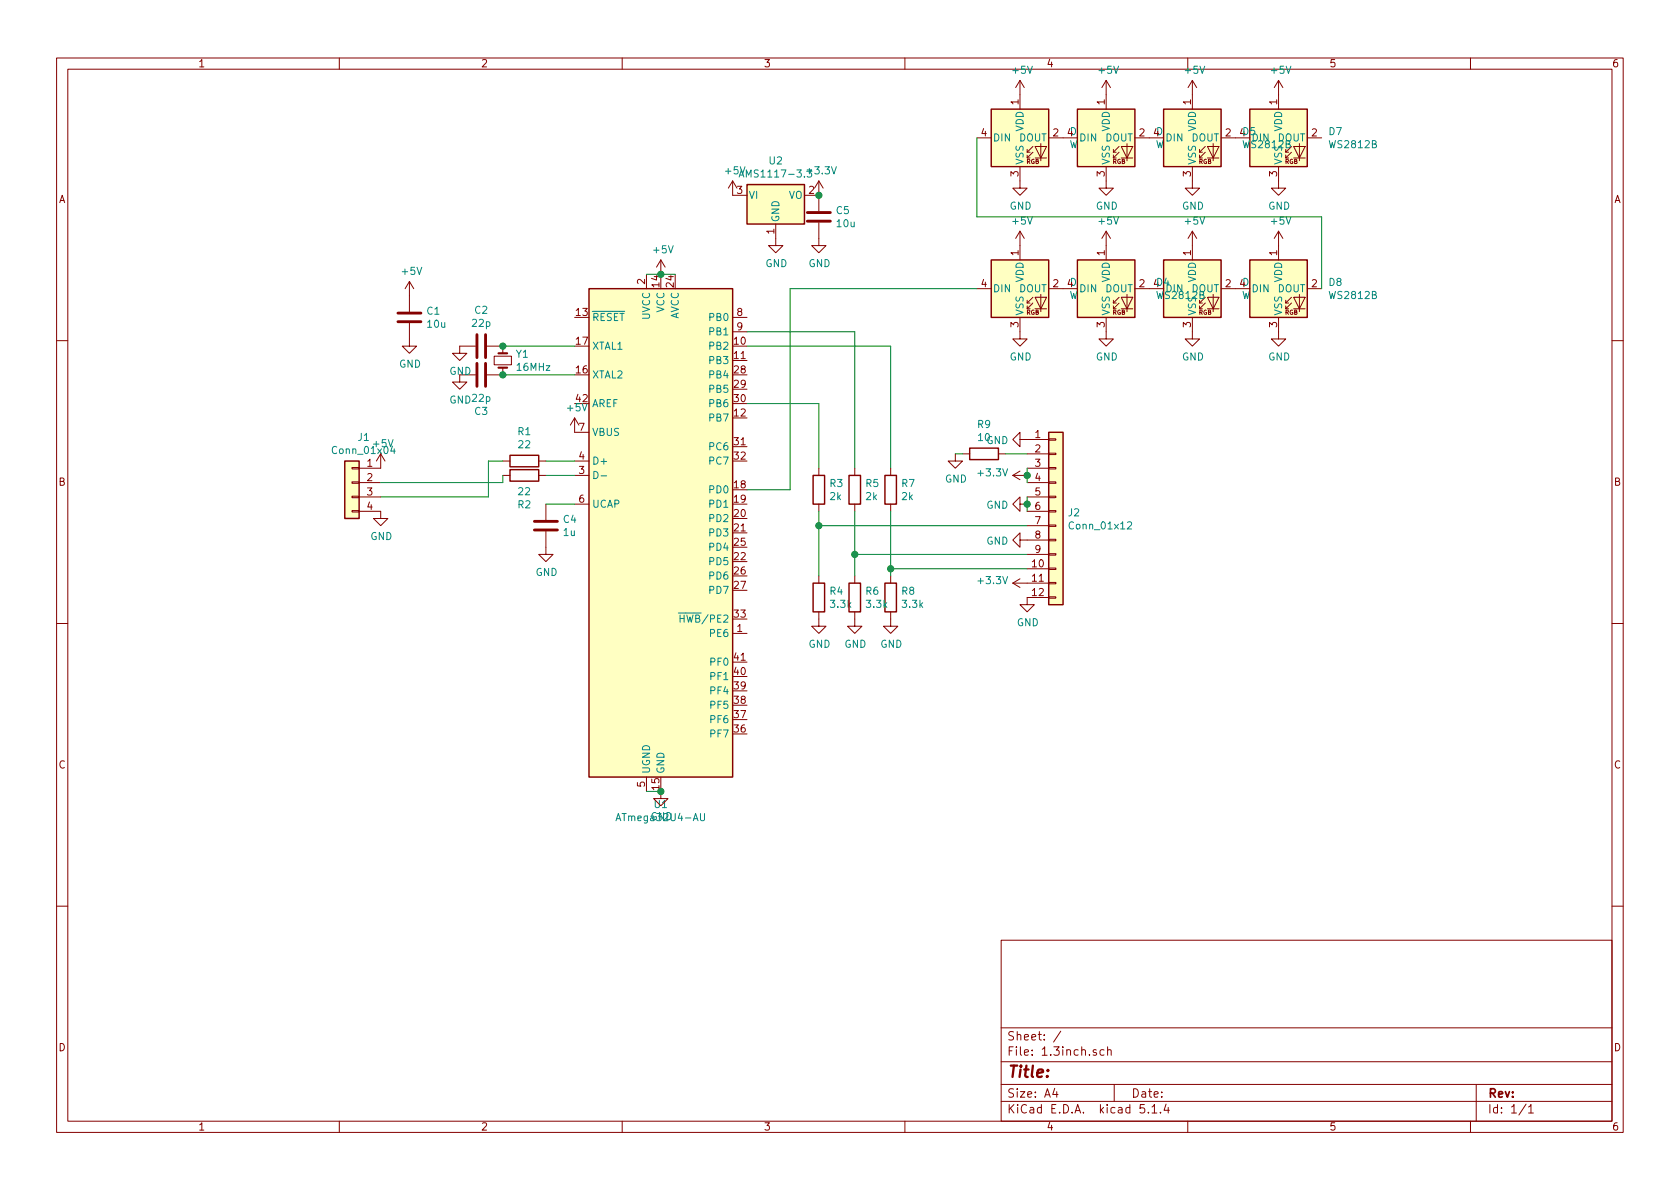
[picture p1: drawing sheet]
EESchema Schematic File Version 4
LIBS:1.3inch-cache
EELAYER 30 0
EELAYER END
$Descr A4 11693 8268
encoding utf-8
Sheet 1 1
Title ""
Date ""
Rev ""
Comp ""
Comment1 ""
Comment2 ""
Comment3 ""
Comment4 ""
$EndDescr
$Comp
L Connector_Generic:Conn_01x04 J1
U 1 1
P 2450 3350
F 0 "J1" H 2368 3667 50  0000 C CNN
F 1 "Conn_01x04" H 2368 3576 50  0000 C CNN
F 2 "Connector_JST:JST_GH_SM04B-GHS-TB_1x04-1MP_P1.25mm_Horizontal" H 2450 3350 50  0001 C CNN
F 3 "~" H 2450 3350 50  0001 C CNN
	1    2450 3350
	-1   0    0    -1  
$EndComp
$Comp
L MCU_Microchip_ATmega:ATmega32U4-AU U1
U 1 1
P 4600 3700
F 0 "U1" H 4600 1811 50  0000 C CNN
F 1 "ATmega32U4-AU" H 4600 1720 50  0000 C CNN
F 2 "Package_QFP:TQFP-44_10x10mm_P0.8mm" H 4600 3700 50  0001 C CIN
F 3 "http://ww1.microchip.com/downloads/en/DeviceDoc/Atmel-7766-8-bit-AVR-ATmega16U4-32U4_Datasheet.pdf" H 4600 3700 50  0001 C CNN
	1    4600 3700
	1    0    0    -1  
$EndComp
$Comp
L Device:R R1
U 1 1
P 3650 3200
F 0 "R1" V 3443 3200 50  0000 C CNN
F 1 "22" V 3534 3200 50  0000 C CNN
F 2 "Resistor_SMD:R_0805_2012Metric_Pad1.15x1.40mm_HandSolder" V 3580 3200 50  0001 C CNN
F 3 "~" H 3650 3200 50  0001 C CNN
	1    3650 3200
	0    1    1    0   
$EndComp
$Comp
L Device:R R2
U 1 1
P 3650 3300
F 0 "R2" V 3443 3300 50  0000 C CNN
F 1 "22" V 3534 3300 50  0000 C CNN
F 2 "Resistor_SMD:R_0805_2012Metric_Pad1.15x1.40mm_HandSolder" V 3580 3300 50  0001 C CNN
F 3 "~" H 3650 3300 50  0001 C CNN
	1    3650 3300
	0    -1   -1   0   
$EndComp
$Comp
L power:+5V #PWR01
U 1 1
P 2650 3250
F 0 "#PWR01" H 2650 3100 50  0001 C CNN
F 1 "+5V" H 2665 3423 50  0000 C CNN
F 2 "" H 2650 3250 50  0001 C CNN
F 3 "" H 2650 3250 50  0001 C CNN
	1    2650 3250
	1    0    0    -1  
$EndComp
$Comp
L power:+5V #PWR09
U 1 1
P 4600 1900
F 0 "#PWR09" H 4600 1750 50  0001 C CNN
F 1 "+5V" H 4615 2073 50  0000 C CNN
F 2 "" H 4600 1900 50  0001 C CNN
F 3 "" H 4600 1900 50  0001 C CNN
	1    4600 1900
	1    0    0    -1  
$EndComp
$Comp
L power:+5V #PWR03
U 1 1
P 2850 2050
F 0 "#PWR03" H 2850 1900 50  0001 C CNN
F 1 "+5V" H 2865 2223 50  0000 C CNN
F 2 "" H 2850 2050 50  0001 C CNN
F 3 "" H 2850 2050 50  0001 C CNN
	1    2850 2050
	1    0    0    -1  
$EndComp
$Comp
L Device:C C1
U 1 1
P 2850 2200
F 0 "C1" H 2965 2246 50  0000 L CNN
F 1 "10u" H 2965 2155 50  0000 L CNN
F 2 "Capacitor_SMD:C_0805_2012Metric_Pad1.15x1.40mm_HandSolder" H 2888 2050 50  0001 C CNN
F 3 "~" H 2850 2200 50  0001 C CNN
	1    2850 2200
	1    0    0    -1  
$EndComp
$Comp
L Device:C C2
U 1 1
P 3350 2400
F 0 "C2" V 3098 2400 50  0000 C CNN
F 1 "22p" V 3189 2400 50  0000 C CNN
F 2 "Capacitor_SMD:C_0805_2012Metric_Pad1.15x1.40mm_HandSolder" H 3388 2250 50  0001 C CNN
F 3 "~" H 3350 2400 50  0001 C CNN
	1    3350 2400
	0    1    1    0   
$EndComp
$Comp
L Device:C C3
U 1 1
P 3350 2600
F 0 "C3" V 3602 2600 50  0000 C CNN
F 1 "22p" V 3511 2600 50  0000 C CNN
F 2 "Capacitor_SMD:C_0805_2012Metric_Pad1.15x1.40mm_HandSolder" H 3388 2450 50  0001 C CNN
F 3 "~" H 3350 2600 50  0001 C CNN
	1    3350 2600
	0    1    1    0   
$EndComp
$Comp
L Device:Crystal_Small Y1
U 1 1
P 3500 2500
F 0 "Y1" V 3454 2588 50  0000 L CNN
F 1 "16MHz" V 3545 2588 50  0000 L CNN
F 2 "Crystal:Crystal_SMD_5032-2Pin_5.0x3.2mm_HandSoldering" H 3500 2500 50  0001 C CNN
F 3 "~" H 3500 2500 50  0001 C CNN
	1    3500 2500
	0    1    1    0   
$EndComp
Wire Wire Line
	4000 2400 3500 2400
Connection ~ 3500 2400
Wire Wire Line
	4000 2600 3500 2600
Connection ~ 3500 2600
Wire Wire Line
	4600 1900 4700 1900
Connection ~ 4600 1900
Wire Wire Line
	4600 1900 4500 1900
$Comp
L power:GND #PWR010
U 1 1
P 4600 5500
F 0 "#PWR010" H 4600 5250 50  0001 C CNN
F 1 "GND" H 4605 5327 50  0000 C CNN
F 2 "" H 4600 5500 50  0001 C CNN
F 3 "" H 4600 5500 50  0001 C CNN
	1    4600 5500
	1    0    0    -1  
$EndComp
$Comp
L power:GND #PWR02
U 1 1
P 2650 3550
F 0 "#PWR02" H 2650 3300 50  0001 C CNN
F 1 "GND" H 2655 3377 50  0000 C CNN
F 2 "" H 2650 3550 50  0001 C CNN
F 3 "" H 2650 3550 50  0001 C CNN
	1    2650 3550
	1    0    0    -1  
$EndComp
$Comp
L power:GND #PWR04
U 1 1
P 2850 2350
F 0 "#PWR04" H 2850 2100 50  0001 C CNN
F 1 "GND" H 2855 2177 50  0000 C CNN
F 2 "" H 2850 2350 50  0001 C CNN
F 3 "" H 2850 2350 50  0001 C CNN
	1    2850 2350
	1    0    0    -1  
$EndComp
$Comp
L power:GND #PWR05
U 1 1
P 3200 2400
F 0 "#PWR05" H 3200 2150 50  0001 C CNN
F 1 "GND" H 3205 2227 50  0000 C CNN
F 2 "" H 3200 2400 50  0001 C CNN
F 3 "" H 3200 2400 50  0001 C CNN
	1    3200 2400
	1    0    0    -1  
$EndComp
$Comp
L power:GND #PWR06
U 1 1
P 3200 2600
F 0 "#PWR06" H 3200 2350 50  0001 C CNN
F 1 "GND" H 3205 2427 50  0000 C CNN
F 2 "" H 3200 2600 50  0001 C CNN
F 3 "" H 3200 2600 50  0001 C CNN
	1    3200 2600
	1    0    0    -1  
$EndComp
Wire Wire Line
	4600 5500 4500 5500
Connection ~ 4600 5500
Wire Wire Line
	4000 3200 3800 3200
Wire Wire Line
	4000 3300 3800 3300
Wire Wire Line
	3500 3300 3500 3350
Wire Wire Line
	3500 3350 2650 3350
Wire Wire Line
	3500 3200 3400 3200
Wire Wire Line
	3400 3200 3400 3450
Wire Wire Line
	3400 3450 2650 3450
$Comp
L Device:C C4
U 1 1
P 3800 3650
F 0 "C4" H 3915 3696 50  0000 L CNN
F 1 "1u" H 3915 3605 50  0000 L CNN
F 2 "Capacitor_SMD:C_0805_2012Metric_Pad1.15x1.40mm_HandSolder" H 3838 3500 50  0001 C CNN
F 3 "~" H 3800 3650 50  0001 C CNN
	1    3800 3650
	1    0    0    -1  
$EndComp
$Comp
L power:GND #PWR07
U 1 1
P 3800 3800
F 0 "#PWR07" H 3800 3550 50  0001 C CNN
F 1 "GND" H 3805 3627 50  0000 C CNN
F 2 "" H 3800 3800 50  0001 C CNN
F 3 "" H 3800 3800 50  0001 C CNN
	1    3800 3800
	1    0    0    -1  
$EndComp
Wire Wire Line
	3800 3500 4000 3500
$Comp
L power:+5V #PWR08
U 1 1
P 4000 3000
F 0 "#PWR08" H 4000 2850 50  0001 C CNN
F 1 "+5V" H 4015 3173 50  0000 C CNN
F 2 "" H 4000 3000 50  0001 C CNN
F 3 "" H 4000 3000 50  0001 C CNN
	1    4000 3000
	1    0    0    -1  
$EndComp
$Comp
L Regulator_Linear:AMS1117-3.3 U2
U 1 1
P 5400 1350
F 0 "U2" H 5400 1592 50  0000 C CNN
F 1 "AMS1117-3.3" H 5400 1501 50  0000 C CNN
F 2 "Package_TO_SOT_SMD:SOT-223-3_TabPin2" H 5400 1550 50  0001 C CNN
F 3 "http://www.advanced-monolithic.com/pdf/ds1117.pdf" H 5500 1100 50  0001 C CNN
	1    5400 1350
	1    0    0    -1  
$EndComp
$Comp
L power:+5V #PWR011
U 1 1
P 5100 1350
F 0 "#PWR011" H 5100 1200 50  0001 C CNN
F 1 "+5V" H 5115 1523 50  0000 C CNN
F 2 "" H 5100 1350 50  0001 C CNN
F 3 "" H 5100 1350 50  0001 C CNN
	1    5100 1350
	1    0    0    -1  
$EndComp
$Comp
L power:GND #PWR012
U 1 1
P 5400 1650
F 0 "#PWR012" H 5400 1400 50  0001 C CNN
F 1 "GND" H 5405 1477 50  0000 C CNN
F 2 "" H 5400 1650 50  0001 C CNN
F 3 "" H 5400 1650 50  0001 C CNN
	1    5400 1650
	1    0    0    -1  
$EndComp
$Comp
L power:GND #PWR014
U 1 1
P 5700 1650
F 0 "#PWR014" H 5700 1400 50  0001 C CNN
F 1 "GND" H 5705 1477 50  0000 C CNN
F 2 "" H 5700 1650 50  0001 C CNN
F 3 "" H 5700 1650 50  0001 C CNN
	1    5700 1650
	1    0    0    -1  
$EndComp
$Comp
L Device:C C5
U 1 1
P 5700 1500
F 0 "C5" H 5815 1546 50  0000 L CNN
F 1 "10u" H 5815 1455 50  0000 L CNN
F 2 "Capacitor_SMD:C_0805_2012Metric_Pad1.15x1.40mm_HandSolder" H 5738 1350 50  0001 C CNN
F 3 "~" H 5700 1500 50  0001 C CNN
	1    5700 1500
	1    0    0    -1  
$EndComp
$Comp
L power:+3.3V #PWR013
U 1 1
P 5700 1350
F 0 "#PWR013" H 5700 1200 50  0001 C CNN
F 1 "+3.3V" H 5715 1523 50  0000 C CNN
F 2 "" H 5700 1350 50  0001 C CNN
F 3 "" H 5700 1350 50  0001 C CNN
	1    5700 1350
	1    0    0    -1  
$EndComp
Connection ~ 5700 1350
$Comp
L Connector_Generic:Conn_01x12 J2
U 1 1
P 7350 3550
F 0 "J2" H 7430 3542 50  0000 L CNN
F 1 "Conn_01x12" H 7430 3451 50  0000 L CNN
F 2 "LCD:FPC_12" H 7350 3550 50  0001 C CNN
F 3 "~" H 7350 3550 50  0001 C CNN
	1    7350 3550
	1    0    0    -1  
$EndComp
$Comp
L power:GND #PWR019
U 1 1
P 7150 3050
F 0 "#PWR019" H 7150 2800 50  0001 C CNN
F 1 "GND" V 7155 2922 50  0000 R CNN
F 2 "" H 7150 3050 50  0001 C CNN
F 3 "" H 7150 3050 50  0001 C CNN
	1    7150 3050
	0    1    1    0   
$EndComp
$Comp
L power:GND #PWR018
U 1 1
P 6650 3150
F 0 "#PWR018" H 6650 2900 50  0001 C CNN
F 1 "GND" H 6655 2977 50  0000 C CNN
F 2 "" H 6650 3150 50  0001 C CNN
F 3 "" H 6650 3150 50  0001 C CNN
	1    6650 3150
	1    0    0    -1  
$EndComp
$Comp
L power:+3.3V #PWR020
U 1 1
P 7150 3300
F 0 "#PWR020" H 7150 3150 50  0001 C CNN
F 1 "+3.3V" V 7165 3428 50  0000 L CNN
F 2 "" H 7150 3300 50  0001 C CNN
F 3 "" H 7150 3300 50  0001 C CNN
	1    7150 3300
	0    -1   -1   0   
$EndComp
$Comp
L power:GND #PWR021
U 1 1
P 7150 3500
F 0 "#PWR021" H 7150 3250 50  0001 C CNN
F 1 "GND" V 7155 3372 50  0000 R CNN
F 2 "" H 7150 3500 50  0001 C CNN
F 3 "" H 7150 3500 50  0001 C CNN
	1    7150 3500
	0    1    1    0   
$EndComp
$Comp
L power:GND #PWR024
U 1 1
P 7150 4150
F 0 "#PWR024" H 7150 3900 50  0001 C CNN
F 1 "GND" H 7155 3977 50  0000 C CNN
F 2 "" H 7150 4150 50  0001 C CNN
F 3 "" H 7150 4150 50  0001 C CNN
	1    7150 4150
	1    0    0    -1  
$EndComp
$Comp
L power:+3.3V #PWR023
U 1 1
P 7150 4050
F 0 "#PWR023" H 7150 3900 50  0001 C CNN
F 1 "+3.3V" V 7165 4178 50  0000 L CNN
F 2 "" H 7150 4050 50  0001 C CNN
F 3 "" H 7150 4050 50  0001 C CNN
	1    7150 4050
	0    -1   -1   0   
$EndComp
$Comp
L Device:R R9
U 1 1
P 6850 3150
F 0 "R9" V 6643 3150 50  0000 C CNN
F 1 "10" V 6734 3150 50  0000 C CNN
F 2 "Resistor_SMD:R_0805_2012Metric_Pad1.15x1.40mm_HandSolder" V 6780 3150 50  0001 C CNN
F 3 "~" H 6850 3150 50  0001 C CNN
	1    6850 3150
	0    1    1    0   
$EndComp
Wire Wire Line
	7150 3150 7000 3150
Wire Wire Line
	6700 3150 6650 3150
Wire Wire Line
	7150 3350 7150 3300
Connection ~ 7150 3300
Wire Wire Line
	7150 3300 7150 3250
Wire Wire Line
	7150 3550 7150 3500
Connection ~ 7150 3500
Wire Wire Line
	7150 3500 7150 3450
$Comp
L Device:R R5
U 1 1
P 5950 3400
F 0 "R5" H 6020 3446 50  0000 L CNN
F 1 "2k" H 6020 3355 50  0000 L CNN
F 2 "Resistor_SMD:R_0805_2012Metric_Pad1.15x1.40mm_HandSolder" V 5880 3400 50  0001 C CNN
F 3 "~" H 5950 3400 50  0001 C CNN
	1    5950 3400
	1    0    0    -1  
$EndComp
$Comp
L Device:R R6
U 1 1
P 5950 4150
F 0 "R6" H 6020 4196 50  0000 L CNN
F 1 "3.3k" H 6020 4105 50  0000 L CNN
F 2 "Resistor_SMD:R_0805_2012Metric_Pad1.15x1.40mm_HandSolder" V 5880 4150 50  0001 C CNN
F 3 "~" H 5950 4150 50  0001 C CNN
	1    5950 4150
	1    0    0    -1  
$EndComp
$Comp
L Device:R R7
U 1 1
P 6200 3400
F 0 "R7" H 6270 3446 50  0000 L CNN
F 1 "2k" H 6270 3355 50  0000 L CNN
F 2 "Resistor_SMD:R_0805_2012Metric_Pad1.15x1.40mm_HandSolder" V 6130 3400 50  0001 C CNN
F 3 "~" H 6200 3400 50  0001 C CNN
	1    6200 3400
	1    0    0    -1  
$EndComp
$Comp
L Device:R R8
U 1 1
P 6200 4150
F 0 "R8" H 6270 4196 50  0000 L CNN
F 1 "3.3k" H 6270 4105 50  0000 L CNN
F 2 "Resistor_SMD:R_0805_2012Metric_Pad1.15x1.40mm_HandSolder" V 6130 4150 50  0001 C CNN
F 3 "~" H 6200 4150 50  0001 C CNN
	1    6200 4150
	1    0    0    -1  
$EndComp
$Comp
L Device:R R3
U 1 1
P 5700 3400
F 0 "R3" H 5770 3446 50  0000 L CNN
F 1 "2k" H 5770 3355 50  0000 L CNN
F 2 "Resistor_SMD:R_0805_2012Metric_Pad1.15x1.40mm_HandSolder" V 5630 3400 50  0001 C CNN
F 3 "~" H 5700 3400 50  0001 C CNN
	1    5700 3400
	1    0    0    -1  
$EndComp
$Comp
L Device:R R4
U 1 1
P 5700 4150
F 0 "R4" H 5770 4196 50  0000 L CNN
F 1 "3.3k" H 5770 4105 50  0000 L CNN
F 2 "Resistor_SMD:R_0805_2012Metric_Pad1.15x1.40mm_HandSolder" V 5630 4150 50  0001 C CNN
F 3 "~" H 5700 4150 50  0001 C CNN
	1    5700 4150
	1    0    0    -1  
$EndComp
$Comp
L power:GND #PWR015
U 1 1
P 5700 4300
F 0 "#PWR015" H 5700 4050 50  0001 C CNN
F 1 "GND" H 5705 4127 50  0000 C CNN
F 2 "" H 5700 4300 50  0001 C CNN
F 3 "" H 5700 4300 50  0001 C CNN
	1    5700 4300
	1    0    0    -1  
$EndComp
$Comp
L power:GND #PWR016
U 1 1
P 5950 4300
F 0 "#PWR016" H 5950 4050 50  0001 C CNN
F 1 "GND" H 5955 4127 50  0000 C CNN
F 2 "" H 5950 4300 50  0001 C CNN
F 3 "" H 5950 4300 50  0001 C CNN
	1    5950 4300
	1    0    0    -1  
$EndComp
$Comp
L power:GND #PWR017
U 1 1
P 6200 4300
F 0 "#PWR017" H 6200 4050 50  0001 C CNN
F 1 "GND" H 6205 4127 50  0000 C CNN
F 2 "" H 6200 4300 50  0001 C CNN
F 3 "" H 6200 4300 50  0001 C CNN
	1    6200 4300
	1    0    0    -1  
$EndComp
$Comp
L power:GND #PWR022
U 1 1
P 7150 3750
F 0 "#PWR022" H 7150 3500 50  0001 C CNN
F 1 "GND" V 7155 3622 50  0000 R CNN
F 2 "" H 7150 3750 50  0001 C CNN
F 3 "" H 7150 3750 50  0001 C CNN
	1    7150 3750
	0    1    1    0   
$EndComp
Wire Wire Line
	5950 4000 5950 3850
Wire Wire Line
	5700 4000 5700 3650
Wire Wire Line
	7150 3650 5700 3650
Connection ~ 5700 3650
Wire Wire Line
	5700 3650 5700 3550
Wire Wire Line
	7150 3850 5950 3850
Connection ~ 5950 3850
Wire Wire Line
	5950 3850 5950 3550
Wire Wire Line
	7150 3950 6200 3950
Wire Wire Line
	6200 3550 6200 3950
Connection ~ 6200 3950
Wire Wire Line
	6200 3950 6200 4000
Wire Wire Line
	5200 2800 5700 2800
Wire Wire Line
	5700 2800 5700 3250
Wire Wire Line
	5200 2400 6200 2400
Wire Wire Line
	6200 2400 6200 3250
Wire Wire Line
	5200 2300 5950 2300
Wire Wire Line
	5950 2300 5950 3250
Wire Wire Line
	5200 3400 5500 3400
Wire Wire Line
	5500 3400 5500 2000
Wire Wire Line
	5500 2000 6800 2000
$Comp
L LED:WS2812B D2
U 1 1
P 7100 2000
F 0 "D2" H 7444 2046 50  0000 L CNN
F 1 "WS2812B" H 7444 1955 50  0000 L CNN
F 2 "LED_SMD:LED_WS2812B_PLCC4_5.0x5.0mm_P3.2mm" H 7150 1700 50  0001 L TNN
F 3 "https://cdn-shop.adafruit.com/datasheets/WS2812B.pdf" H 7200 1625 50  0001 L TNN
	1    7100 2000
	1    0    0    -1  
$EndComp
$Comp
L power:+5V #PWR027
U 1 1
P 7100 1700
F 0 "#PWR027" H 7100 1550 50  0001 C CNN
F 1 "+5V" H 7115 1873 50  0000 C CNN
F 2 "" H 7100 1700 50  0001 C CNN
F 3 "" H 7100 1700 50  0001 C CNN
	1    7100 1700
	1    0    0    -1  
$EndComp
$Comp
L power:GND #PWR028
U 1 1
P 7100 2300
F 0 "#PWR028" H 7100 2050 50  0001 C CNN
F 1 "GND" H 7105 2127 50  0000 C CNN
F 2 "" H 7100 2300 50  0001 C CNN
F 3 "" H 7100 2300 50  0001 C CNN
	1    7100 2300
	1    0    0    -1  
$EndComp
$Comp
L LED:WS2812B D4
U 1 1
P 7700 2000
F 0 "D4" H 8044 2046 50  0000 L CNN
F 1 "WS2812B" H 8044 1955 50  0000 L CNN
F 2 "LED_SMD:LED_WS2812B_PLCC4_5.0x5.0mm_P3.2mm" H 7750 1700 50  0001 L TNN
F 3 "https://cdn-shop.adafruit.com/datasheets/WS2812B.pdf" H 7800 1625 50  0001 L TNN
	1    7700 2000
	1    0    0    -1  
$EndComp
$Comp
L power:+5V #PWR031
U 1 1
P 7700 1700
F 0 "#PWR031" H 7700 1550 50  0001 C CNN
F 1 "+5V" H 7715 1873 50  0000 C CNN
F 2 "" H 7700 1700 50  0001 C CNN
F 3 "" H 7700 1700 50  0001 C CNN
	1    7700 1700
	1    0    0    -1  
$EndComp
$Comp
L power:GND #PWR032
U 1 1
P 7700 2300
F 0 "#PWR032" H 7700 2050 50  0001 C CNN
F 1 "GND" H 7705 2127 50  0000 C CNN
F 2 "" H 7700 2300 50  0001 C CNN
F 3 "" H 7700 2300 50  0001 C CNN
	1    7700 2300
	1    0    0    -1  
$EndComp
$Comp
L LED:WS2812B D6
U 1 1
P 8300 2000
F 0 "D6" H 8644 2046 50  0000 L CNN
F 1 "WS2812B" H 8644 1955 50  0000 L CNN
F 2 "LED_SMD:LED_WS2812B_PLCC4_5.0x5.0mm_P3.2mm" H 8350 1700 50  0001 L TNN
F 3 "https://cdn-shop.adafruit.com/datasheets/WS2812B.pdf" H 8400 1625 50  0001 L TNN
	1    8300 2000
	1    0    0    -1  
$EndComp
$Comp
L power:+5V #PWR035
U 1 1
P 8300 1700
F 0 "#PWR035" H 8300 1550 50  0001 C CNN
F 1 "+5V" H 8315 1873 50  0000 C CNN
F 2 "" H 8300 1700 50  0001 C CNN
F 3 "" H 8300 1700 50  0001 C CNN
	1    8300 1700
	1    0    0    -1  
$EndComp
$Comp
L power:GND #PWR036
U 1 1
P 8300 2300
F 0 "#PWR036" H 8300 2050 50  0001 C CNN
F 1 "GND" H 8305 2127 50  0000 C CNN
F 2 "" H 8300 2300 50  0001 C CNN
F 3 "" H 8300 2300 50  0001 C CNN
	1    8300 2300
	1    0    0    -1  
$EndComp
$Comp
L LED:WS2812B D8
U 1 1
P 8900 2000
F 0 "D8" H 9244 2046 50  0000 L CNN
F 1 "WS2812B" H 9244 1955 50  0000 L CNN
F 2 "LED_SMD:LED_WS2812B_PLCC4_5.0x5.0mm_P3.2mm" H 8950 1700 50  0001 L TNN
F 3 "https://cdn-shop.adafruit.com/datasheets/WS2812B.pdf" H 9000 1625 50  0001 L TNN
	1    8900 2000
	1    0    0    -1  
$EndComp
$Comp
L power:+5V #PWR039
U 1 1
P 8900 1700
F 0 "#PWR039" H 8900 1550 50  0001 C CNN
F 1 "+5V" H 8915 1873 50  0000 C CNN
F 2 "" H 8900 1700 50  0001 C CNN
F 3 "" H 8900 1700 50  0001 C CNN
	1    8900 1700
	1    0    0    -1  
$EndComp
$Comp
L power:GND #PWR040
U 1 1
P 8900 2300
F 0 "#PWR040" H 8900 2050 50  0001 C CNN
F 1 "GND" H 8905 2127 50  0000 C CNN
F 2 "" H 8900 2300 50  0001 C CNN
F 3 "" H 8900 2300 50  0001 C CNN
	1    8900 2300
	1    0    0    -1  
$EndComp
$Comp
L LED:WS2812B D1
U 1 1
P 7100 950
F 0 "D1" H 7444 996 50  0000 L CNN
F 1 "WS2812B" H 7444 905 50  0000 L CNN
F 2 "LED_SMD:LED_WS2812B_PLCC4_5.0x5.0mm_P3.2mm" H 7150 650 50  0001 L TNN
F 3 "https://cdn-shop.adafruit.com/datasheets/WS2812B.pdf" H 7200 575 50  0001 L TNN
	1    7100 950 
	1    0    0    -1  
$EndComp
$Comp
L power:+5V #PWR025
U 1 1
P 7100 650
F 0 "#PWR025" H 7100 500 50  0001 C CNN
F 1 "+5V" H 7115 823 50  0000 C CNN
F 2 "" H 7100 650 50  0001 C CNN
F 3 "" H 7100 650 50  0001 C CNN
	1    7100 650 
	1    0    0    -1  
$EndComp
$Comp
L power:GND #PWR026
U 1 1
P 7100 1250
F 0 "#PWR026" H 7100 1000 50  0001 C CNN
F 1 "GND" H 7105 1077 50  0000 C CNN
F 2 "" H 7100 1250 50  0001 C CNN
F 3 "" H 7100 1250 50  0001 C CNN
	1    7100 1250
	1    0    0    -1  
$EndComp
$Comp
L LED:WS2812B D3
U 1 1
P 7700 950
F 0 "D3" H 8044 996 50  0000 L CNN
F 1 "WS2812B" H 8044 905 50  0000 L CNN
F 2 "LED_SMD:LED_WS2812B_PLCC4_5.0x5.0mm_P3.2mm" H 7750 650 50  0001 L TNN
F 3 "https://cdn-shop.adafruit.com/datasheets/WS2812B.pdf" H 7800 575 50  0001 L TNN
	1    7700 950 
	1    0    0    -1  
$EndComp
$Comp
L power:+5V #PWR029
U 1 1
P 7700 650
F 0 "#PWR029" H 7700 500 50  0001 C CNN
F 1 "+5V" H 7715 823 50  0000 C CNN
F 2 "" H 7700 650 50  0001 C CNN
F 3 "" H 7700 650 50  0001 C CNN
	1    7700 650 
	1    0    0    -1  
$EndComp
$Comp
L power:GND #PWR030
U 1 1
P 7700 1250
F 0 "#PWR030" H 7700 1000 50  0001 C CNN
F 1 "GND" H 7705 1077 50  0000 C CNN
F 2 "" H 7700 1250 50  0001 C CNN
F 3 "" H 7700 1250 50  0001 C CNN
	1    7700 1250
	1    0    0    -1  
$EndComp
$Comp
L LED:WS2812B D5
U 1 1
P 8300 950
F 0 "D5" H 8644 996 50  0000 L CNN
F 1 "WS2812B" H 8644 905 50  0000 L CNN
F 2 "LED_SMD:LED_WS2812B_PLCC4_5.0x5.0mm_P3.2mm" H 8350 650 50  0001 L TNN
F 3 "https://cdn-shop.adafruit.com/datasheets/WS2812B.pdf" H 8400 575 50  0001 L TNN
	1    8300 950 
	1    0    0    -1  
$EndComp
$Comp
L power:+5V #PWR033
U 1 1
P 8300 650
F 0 "#PWR033" H 8300 500 50  0001 C CNN
F 1 "+5V" H 8315 823 50  0000 C CNN
F 2 "" H 8300 650 50  0001 C CNN
F 3 "" H 8300 650 50  0001 C CNN
	1    8300 650 
	1    0    0    -1  
$EndComp
$Comp
L power:GND #PWR034
U 1 1
P 8300 1250
F 0 "#PWR034" H 8300 1000 50  0001 C CNN
F 1 "GND" H 8305 1077 50  0000 C CNN
F 2 "" H 8300 1250 50  0001 C CNN
F 3 "" H 8300 1250 50  0001 C CNN
	1    8300 1250
	1    0    0    -1  
$EndComp
$Comp
L LED:WS2812B D7
U 1 1
P 8900 950
F 0 "D7" H 9244 996 50  0000 L CNN
F 1 "WS2812B" H 9244 905 50  0000 L CNN
F 2 "LED_SMD:LED_WS2812B_PLCC4_5.0x5.0mm_P3.2mm" H 8950 650 50  0001 L TNN
F 3 "https://cdn-shop.adafruit.com/datasheets/WS2812B.pdf" H 9000 575 50  0001 L TNN
	1    8900 950 
	1    0    0    -1  
$EndComp
$Comp
L power:+5V #PWR037
U 1 1
P 8900 650
F 0 "#PWR037" H 8900 500 50  0001 C CNN
F 1 "+5V" H 8915 823 50  0000 C CNN
F 2 "" H 8900 650 50  0001 C CNN
F 3 "" H 8900 650 50  0001 C CNN
	1    8900 650 
	1    0    0    -1  
$EndComp
$Comp
L power:GND #PWR038
U 1 1
P 8900 1250
F 0 "#PWR038" H 8900 1000 50  0001 C CNN
F 1 "GND" H 8905 1077 50  0000 C CNN
F 2 "" H 8900 1250 50  0001 C CNN
F 3 "" H 8900 1250 50  0001 C CNN
	1    8900 1250
	1    0    0    -1  
$EndComp
Wire Wire Line
	9200 2000 9200 1500
Wire Wire Line
	9200 1500 6800 1500
Wire Wire Line
	6800 1500 6800 950 
$EndSCHEMATC
